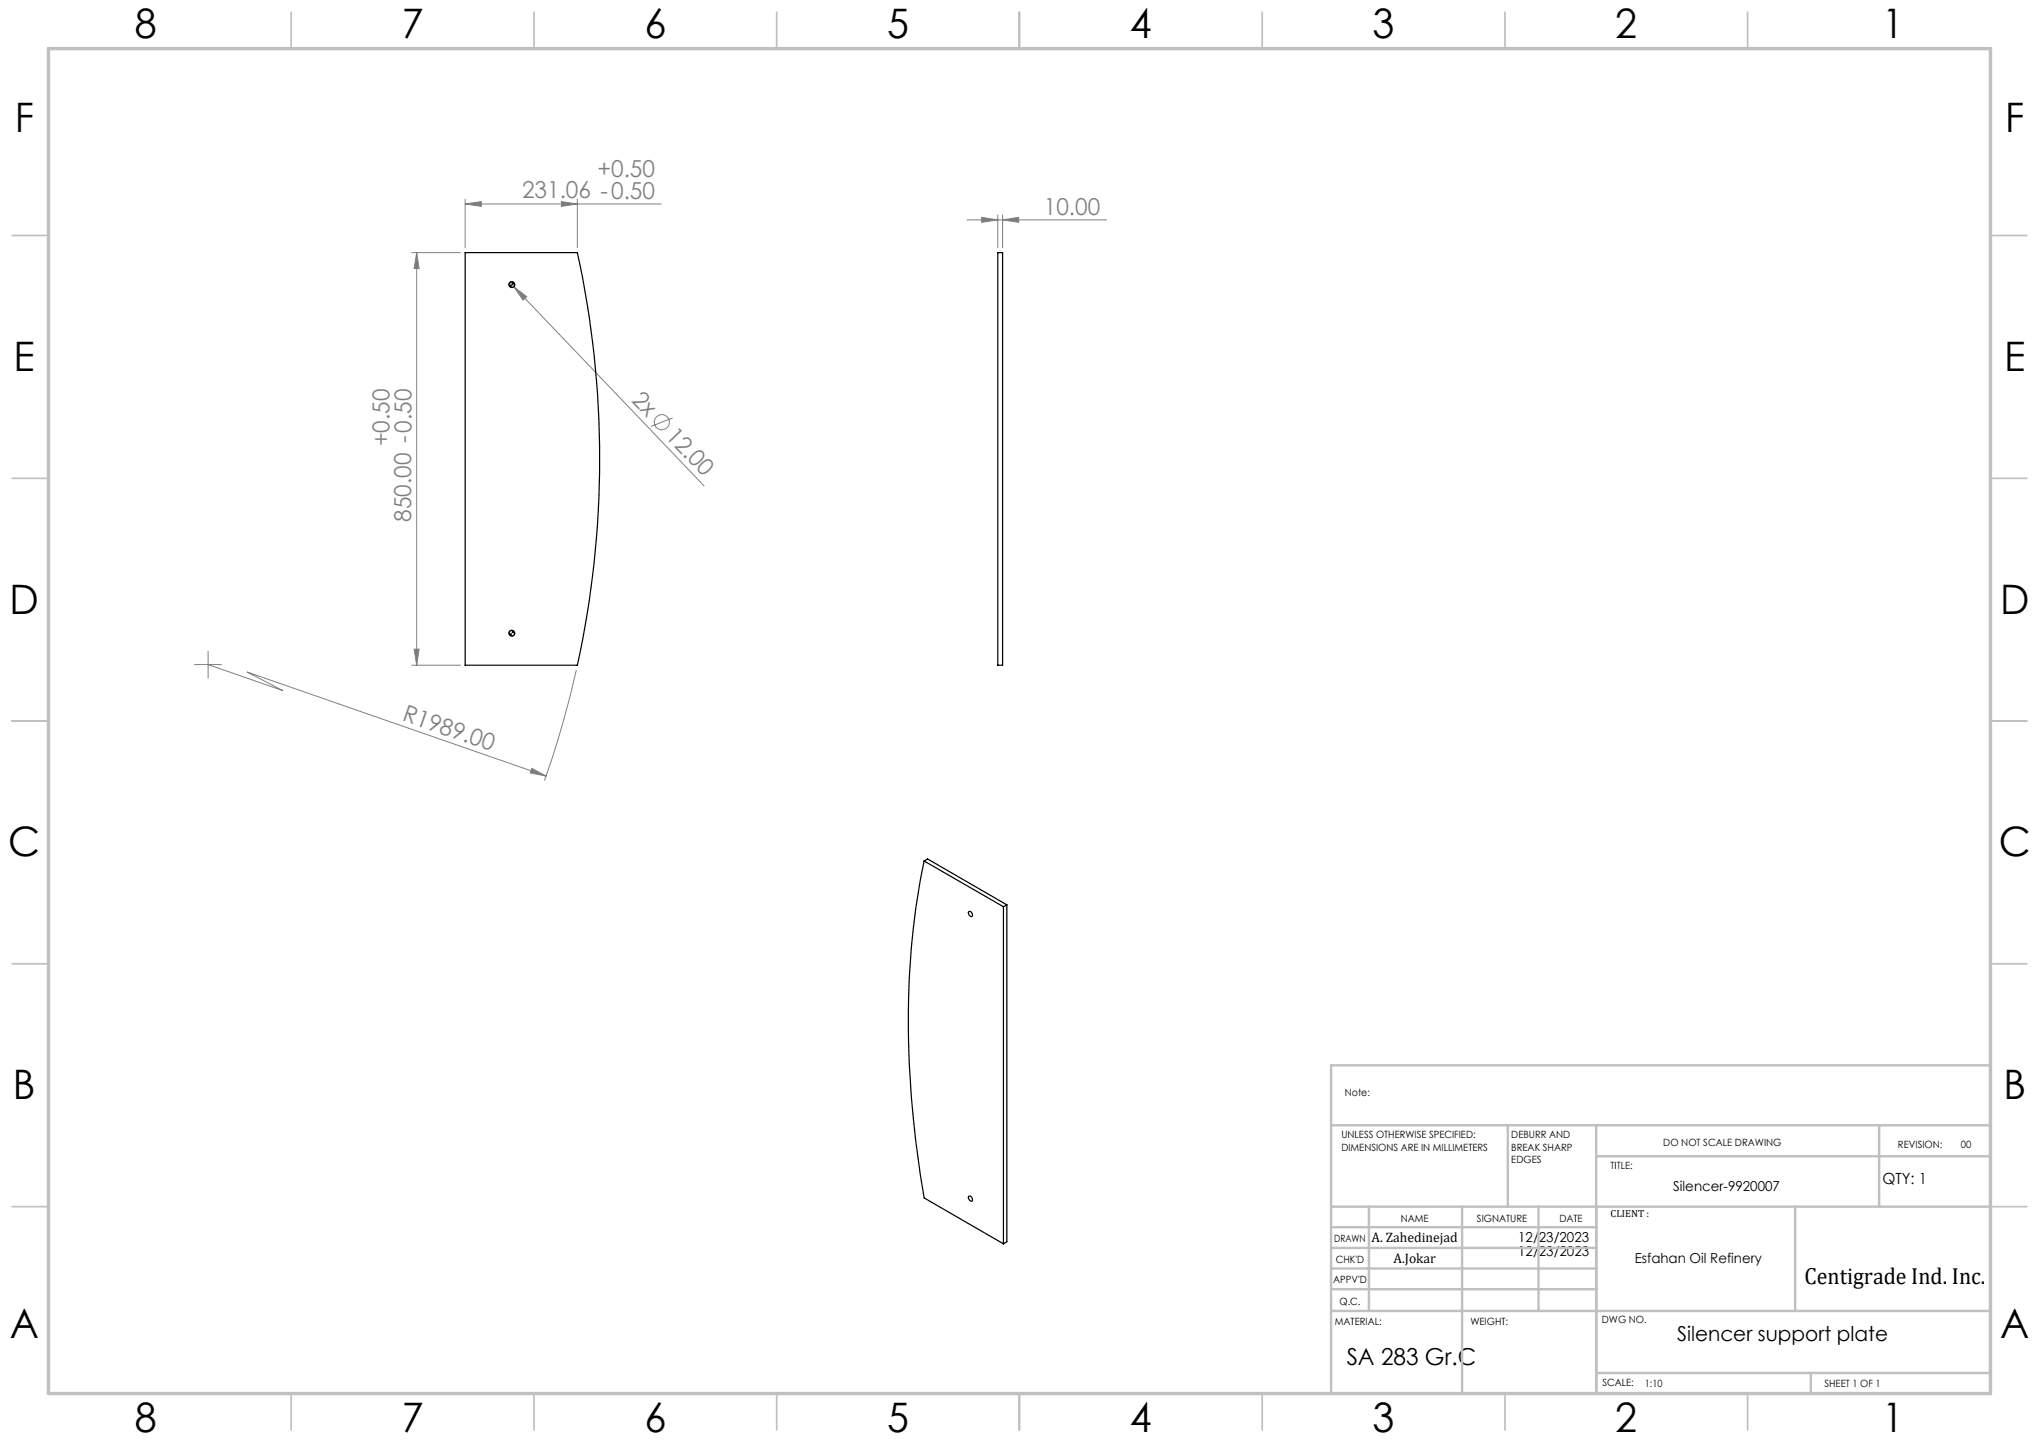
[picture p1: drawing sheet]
<svg xmlns="http://www.w3.org/2000/svg" width="420mm" height="297mm" viewBox="0 0 420 297" stroke-linecap="round" stroke-linejoin="round" font-family="sans-serif">
<g fill="none" stroke="#808080" stroke-width=".21">
<path d="M84.8 52h10M85.8 52v85M85.8 52l.5 3.3h-1zM95.8 42l3.3-.5v1zM95.8 41v10M95.8 42h40.4M105 58.2l.8 .9M105.8 59.1l2.7 2-.8 .7zM105.8 59.1l39.2 41M115.6 41.5l3.3 .5-3.3 .5zM118.9 41v10M199.2 45.3h28.7"/>
<path d="M202.2 44.8l3.3 .5-3.3 .5zM205.5 44.3v6.7M206.5 45.3l3.3-.5v1zM206.5 44.3v6.7M138.5 86.1l-4.4 1.7M40.1 136.9h5.5M42.9 136.9l15.3 5.3-7.3-3.8 61.6 21.4M42.9 134.1v5.6M84.8 137h10M85.3 133.7h1l-.5 3.3zM118.7 138a198.2 198.2 0 0 1-6.6 22.8M109.5 158.3l3 1.5-3.3-.6z"/>
<circle cx="136.3" cy="87" r="1.56"/>
</g>
<path d="M105.4 58a.6 .6 0 0 0-.6 .6M106 58.6a.6 .6 0 0 1-.6 .6M105.4 129.8a.6 .6 0 0 0-.6 .6M106 130.4a.6 .6 0 0 1-.6 .6" fill="none" stroke="#000" stroke-width=".21"/>
<g fill="none" stroke="#c0c0c0" stroke-width=".35">
<path d="M60 2.5v7.5M110 2.5v7.5M160 2.5v7.5M210 2.5v7.5M260 2.5v7.5M310 2.5v7.5M360 2.5v7.5M2.5 48.5h7.5M410 48.5h7.5M2.5 98.5h7.5M410 98.5h7.5M2.5 148.5h7.5"/>
<path d="M410 148.5h7.5M2.5 198.5h7.5M410 198.5h7.5M2.5 248.5h7.5M410 248.5h7.5M60 287v7.5M110 287v7.5M160 287v7.5M210 287v7.5M260 287v7.5M310 287v7.5M360 287v7.5"/>
</g>
<g fill="none" stroke="#c0c0c0" stroke-width=".5">
<path d="M410 219.4h-135.8v67.4M274.2 231.8h135.8M310.6 231.8v16.7M328.8 231.8v55.2M328.8 238.2h81.2M387.1 231.8v16.7M274.2 248.5h135.8M274.2 257h54.6M274.2 252.8h54.6M282 248.5v21.5M301.2 248.5v38.3M316.9 248.5v21.5"/>
<path d="M369.8 248.5v21.5M274.2 265.5h54.6M274.2 261.3h54.6M274.2 270h135.8M328.8 282.8h81.2M373 282.8v4.2"/>
</g>
<path d="M10 10h400v277h-400z" fill="none" stroke="#c0c0c0" stroke-width=".7"/>
<path d="M104.8 58.6a.6 .6 0 0 0 .6 .6v-.6zM105.4 58v.6h.6a.6 .6 0 0 0-.6-.6zM104.8 130.4a.6 .6 0 0 0 .6 .6v-.6zM105.4 129.8v.6h.6a.6 .6 0 0 0-.6-.6z" fill="#000"/>
<g fill="#808080">
<path d="M105.8 59.1l2.7 2-.8 .7z"/>
<path d="M109.5 158.3l3 1.5-3.3-.6z"/>
<path d="M206.5 45.3l3.3-.5v1zM202.2 44.8l3.3 .5-3.3 .5z"/>
<path d="M95.8 42l3.3-.5v1zM115.6 41.5l3.3 .5-3.3 .5z"/>
<path d="M85.3 133.7h1l-.5 3.3zM85.8 52l.5 3.3h-1z"/>
</g>
<g fill="none" stroke="#000" stroke-width=".25">
<path d="M95.8 52h23.1a199.1 199.1 0 0 1 0 85h-23.1zM205.5 52h1v85h-1zM190.4 177.3a175.2 175.2 0 0 0-2 55.4l1.2 9.3 .8 4.7 16.3 9.5M190.4 177.3l16.3 9.5M190.4 177.3l.7-.4 16.3 9.5M199.5 187.8a.61 .61 0 0 1 .7 .3 .61 .61 0 0 1-.1 .7 .82 .82 0 0 1-.6-1zM206.7 186.8v69.4M207.4 186.4l-.7 .4M207.4 186.4v69.4l-.7 .4M199.6 246.3a.65 .65 0 0 1 .6 .4 .65 .65 0 0 1-.1 .7 .79 .79 0 0 1-.5-1.1z"/>
<circle cx="105.4" cy="58.6" r=".6"/>
<circle cx="105.4" cy="130.4" r=".59"/>
</g>
<g font-size="8.4">
<text x="27.7" y="7.9">8</text>
<text x="82.7" y="7.9">7</text>
<text x="132.7" y="7.9">6</text>
<text x="182.7" y="7.9">5</text>
<text x="232.7" y="7.9">4</text>
<text x="282.7" y="7.9">3</text>
<text x="332.7" y="7.9">2</text>
<text x="387.7" y="7.9">1</text>
<text x="3" y="27.1">F</text>
<text x="413" y="27.1">F</text>
<text x="2.8" y="76.4">E</text>
<text x="412.8" y="76.4">E</text>
<text x="2" y="126.4">D</text>
<text x="412" y="126.4">D</text>
<text x="1.7" y="176.4">C</text>
<text x="411.7" y="176.4">C</text>
<text x="2.7" y="226.4">B</text>
<text x="412.7" y="226.4">B</text>
<text x="2" y="275.6">A</text>
<text x="412" y="275.6">A</text>
<text x="27.7" y="294.9">8</text>
<text x="82.7" y="294.9">7</text>
<text x="132.7" y="294.9">6</text>
<text x="182.7" y="294.9">5</text>
<text x="232.7" y="294.9">4</text>
<text x="282.7" y="294.9">3</text>
<text x="332.7" y="294.9">2</text>
<text x="387.7" y="294.9">1</text>
</g>
<g font-size="4.8" fill="#808080">
<text x="107.5" y="40.9">231.06 -0.50</text>
<text x="123.1" y="36.4">+0.50</text>
<text x="215" y="44.2">10.00</text>
<text x="129.9" y="82.6" transform="rotate(46 129.9 82.6)">2x</text>
<text x="136.9" y="89.9" transform="rotate(46 136.9 89.9)">12.00</text>
<text x="80.2" y="91.9" transform="rotate(-90 80.2 91.9)">+0.50</text>
<text x="84.7" y="107.4" transform="rotate(-90 84.7 107.4)">850.00 -0.50</text>
<text x="82.7" y="148.3" transform="rotate(19 82.7 148.3)">R1989.00</text>
</g>
<g font-size="4.8">
<text x="371.7" y="264.5">Centigrade Ind. Inc.</text>
<text x="277.4" y="281.1">SA 283 Gr.C</text>
</g>
<text font-size="4.2" x="345.4" y="276.1">Silencer support plate</text>
<text font-size="3.2" x="387.7" y="243.9">QTY: 1</text>
<g font-size="2.8">
<text x="344.7" y="245.3">Silencer-9920007</text>
<text x="282.5" y="255.9">A. Zahedinejad</text>
<text x="312.7" y="255.9">12/23/2023</text>
<text x="287" y="260.1">A.Jokar</text>
<text x="312.7" y="258.7">12/23/2023</text>
<text x="336.7" y="260.1">Esfahan Oil Refinery</text>
</g>
<g font-size="2.1">
<text x="277" y="225.8">Note:</text>
<text x="276.3" y="234.5">UNLESS OTHERWISE SPECIFIED:</text>
<text x="276.3" y="237">DIMENSIONS ARE IN MILLIMETERS</text>
<text x="311.3" y="234.5">DEBURR AND</text>
<text x="311.3" y="237">BREAK SHARP</text>
<text x="311.3" y="239.5">EDGES</text>
<text x="342.6" y="235.9">DO NOT SCALE DRAWING</text>
<text x="391" y="236.5">REVISION:</text>
<text x="403.9" y="236.5">00</text>
<text x="331.8" y="240.8">TITLE:</text>
<text x="288.5" y="251.7">NAME</text>
<text x="304.2" y="251.7">SIGNATURE</text>
<text x="321.2" y="251.7">DATE</text>
<text x="331.8" y="250.7">CLIENT :</text>
<text x="274.8" y="255.8">DRAWN</text>
<text x="275.1" y="260.1">CHK'D</text>
<text x="274.6" y="264.2">APPV'D</text>
<text x="275.9" y="268.7">Q.C.</text>
<text x="275" y="273">MATERIAL:</text>
<text x="302.9" y="273">WEIGHT:</text>
<text x="330" y="272.5">DWG NO.</text>
<text x="330.1" y="285.6">SCALE:</text>
<text x="338.8" y="285.6">1:10</text>
<text x="375.8" y="285.6">SHEET 1 OF 1</text>
</g>
</svg>
